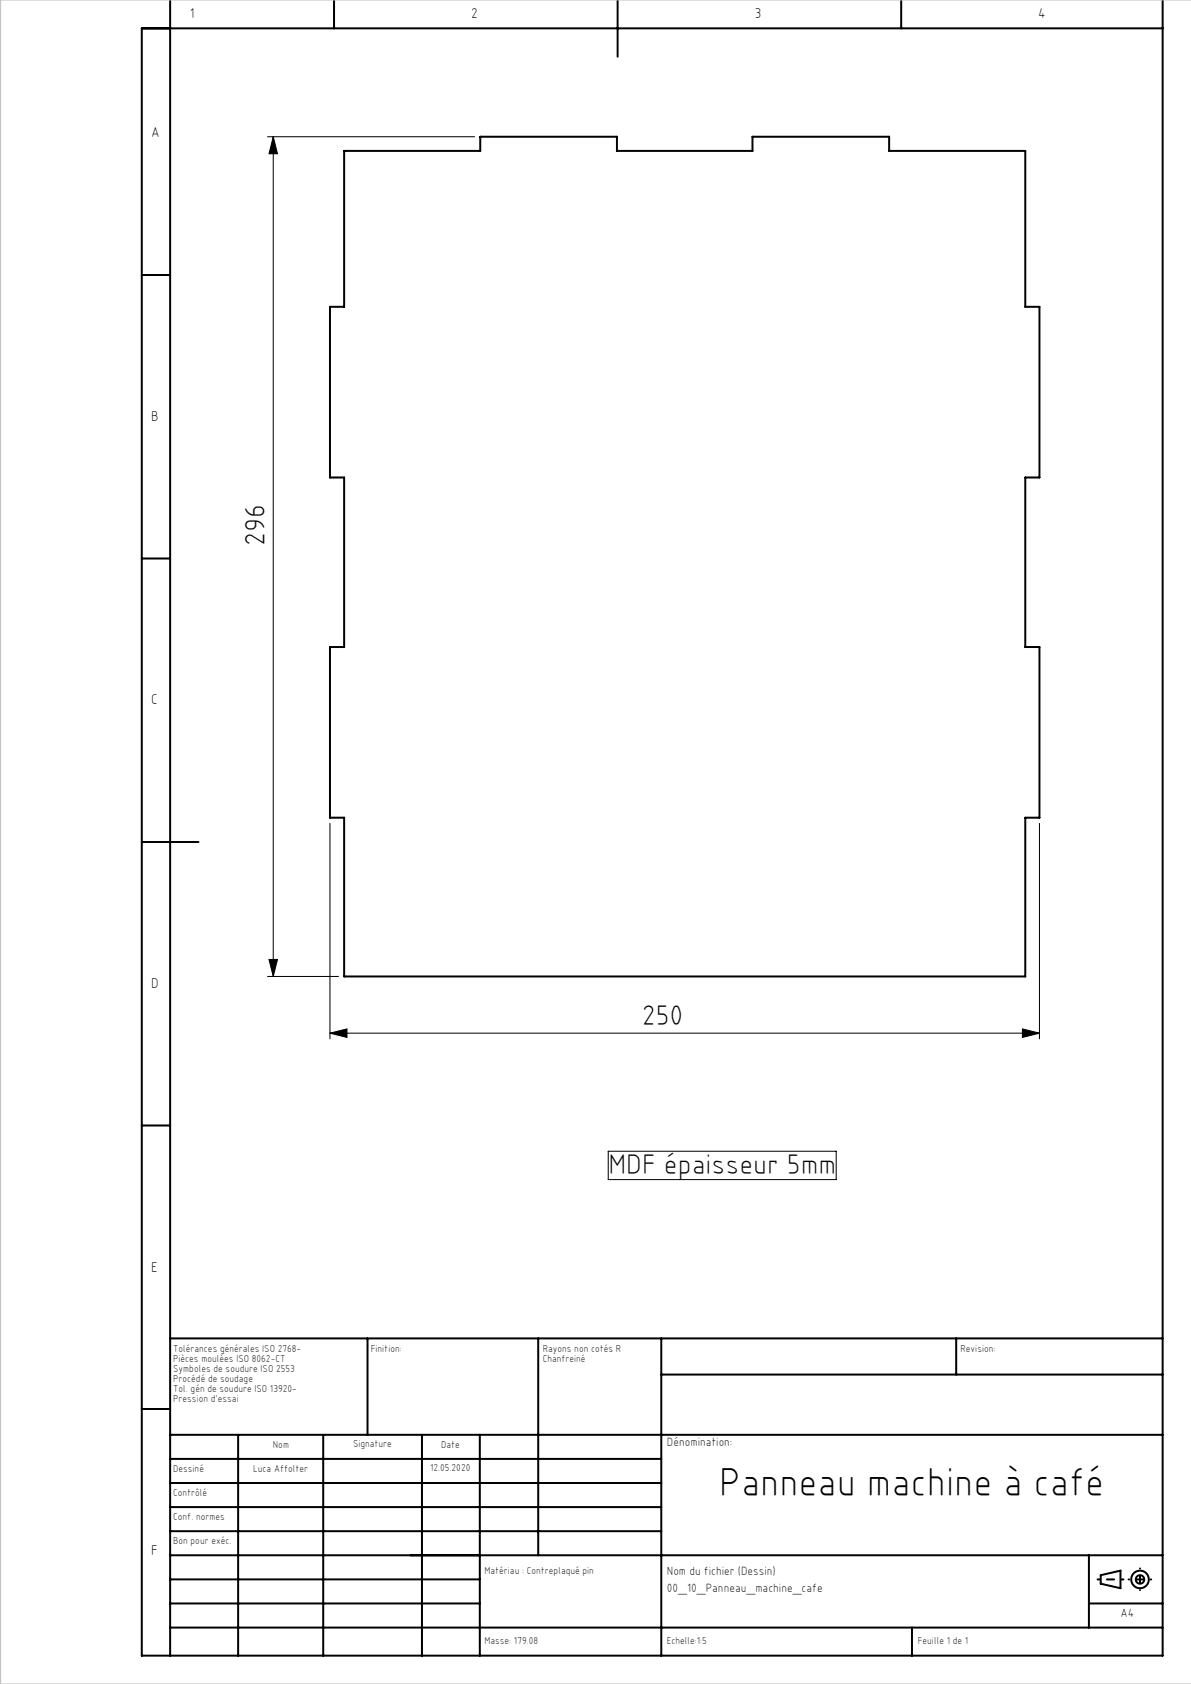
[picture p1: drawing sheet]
<svg xmlns="http://www.w3.org/2000/svg" width="210mm" height="297mm" viewBox="0 0 210 297" stroke-linecap="round" stroke-linejoin="round" font-family="sans-serif">
<g fill="none" stroke="#000" stroke-width=".35">
<path d="M30 0v292M58.9 0v5M108.9 0v10M158.9 0v5M205 0v292h-180v-287h180M60.7 26.6h24v-2.5h24.1v2.5h23.9v-2.5h24.1v2.5h24v27.5h2.5v30.1h-2.5v29.9h2.5v30.1h-2.5v28h-120.1v-28h-2.5v-30.1h2.5v-29.9h-2.5v-30.1h2.5zM25 48.5h5M25 98.5h5M25 148.5h10M25 198.5h5M30 236.1h175M64.8 236.1v17"/>
<path d="M94.9 236.1v38.2M116.6 236.1v55.9M168.6 236.1v6.3M25 248.5h5M30 253.1h175M30 257.3h86.6M42 253.1v38.9M57 253.1v38.9M74.4 253.1v38.9M84.6 253.1v38.9M116.6 242.4h88.4M30 270.1h86.6"/>
<path d="M30 265.8h86.6M30 261.6h86.6M30 278.6h54.6M30 274.3h175M192 274.3v12.8M194.1 277.8l3.5-.8v3.1l-3.5-.8zM30 287.1h175M30 282.8h54.6M160.8 287.1v4.9M192 282.8h13"/>
<circle cx="201" cy="278.6" r="1.55"/>
<circle cx="201" cy="278.6" r=".75"/>
</g>
<path d="M47.2 24.1h36.5M48.2 24.1v148.1M48.2 24.1l.7 3h-1.5zM58.2 145.2v38M183.3 145.2v38M47.2 172.2h12.5M47.4 169.2h1.5l-.7 3zM58.2 182.2l3-.7v1.5zM58.2 182.2h125.1M180.3 181.5l3 .7-3 .8zM107.2 203h40.2v5h-40.2z" fill="none" stroke="#000" stroke-width=".18"/>
<path d="M193.5 278.6h4.6" fill="none" stroke="#000" stroke-width=".35" stroke-dasharray="30.5 1.3 1.3 1.3" stroke-dashoffset="30.1"/>
<path d="M201 276.6v3.8" fill="none" stroke="#000" stroke-width=".35" stroke-dasharray="30.5 1.3 1.3 1.3" stroke-dashoffset="30.5"/>
<path d="M203 278.6h-4" fill="none" stroke="#000" stroke-width=".35" stroke-dasharray="30.5 1.3 1.3 1.3" stroke-dashoffset="30.4"/>
<path d="M210.1 0h-210v297h210" fill="none" stroke="#c0c0c0" stroke-width=".18"/>
<g fill="#000">
<path d="M48.2 24.1l.7 3h-1.5zM47.4 169.2h1.5l-.7 3z"/>
<path d="M58.2 182.2l3-.7v1.5zM180.3 181.5l3 .7-3 .8z"/>
</g>
<text font-size="7.1" x="126.8" y="263.8">Panneau machine à café</text>
<g font-size="5">
<text x="46.7" y="96.2" transform="rotate(-90 46.7 96.2)">296</text>
<text x="113.2" y="180.7">250</text>
<text x="107.3" y="207">MDF épaisseur 5mm</text>
</g>
<g font-size="2.5">
<text x="33.5" y="3.2">1</text>
<text x="83.1" y="3.2">2</text>
<text x="133.1" y="3.2">3</text>
<text x="183.1" y="3.2">4</text>
<text x="26.7" y="24.2">A</text>
<text x="26.7" y="74.2">B</text>
<text x="26.7" y="124.2">C</text>
<text x="26.7" y="174.3">D</text>
<text x="26.7" y="224.2">E</text>
<text x="26.7" y="274.2">F</text>
</g>
<g font-size="2.1">
<text x="117.6" y="255.1">Dénomination:</text>
<text x="117.6" y="280.8">00_10_Panneau_machine_cafe</text>
<text x="117.6" y="277.8">Nom du fichier (Dessin)</text>
<text x="197.6" y="285.2">A4</text>
</g>
<g font-size="1.8">
<text x="30.5" y="238.5">Tolérances générales ISO 2768-</text>
<text x="65.4" y="238.5">Finition:</text>
<text x="95.7" y="238.5">Rayons non cotés R</text>
<text x="169.3" y="238.5">Revision:</text>
<text x="30.5" y="240.3">Pièces moulées ISO 8062-CT</text>
<text x="30.5" y="242">Symboles de soudure ISO 2553</text>
<text x="30.5" y="243.8">Procédé de soudage</text>
<text x="30.5" y="245.6">Tol. gén de soudure ISO 13920-</text>
<text x="95.7" y="240.3">Chanfreiné</text>
<text x="30.5" y="247.3">Pression d'essai</text>
<text x="48.1" y="255.3">Nom</text>
<text x="62.3" y="255.3">Signature</text>
<text x="77.8" y="255.3">Date</text>
<text x="30.5" y="263.8">Contrôlé</text>
<text x="30.5" y="259.6">Dessiné</text>
<text x="44.7" y="259.6">Luca Affolter</text>
<text x="75.8" y="259.5">12.05.2020</text>
<text x="30.5" y="268.1">Conf. normes</text>
<text x="30.5" y="272.3">Bon pour exéc.</text>
<text x="85.4" y="277.6">Matériau : Contreplaqué pin</text>
<text x="85.4" y="289.9">Masse: 179.08</text>
<text x="117.6" y="289.9">Echelle:1:5</text>
<text x="161.8" y="289.9">Feuille 1 de 1</text>
</g>
</svg>
